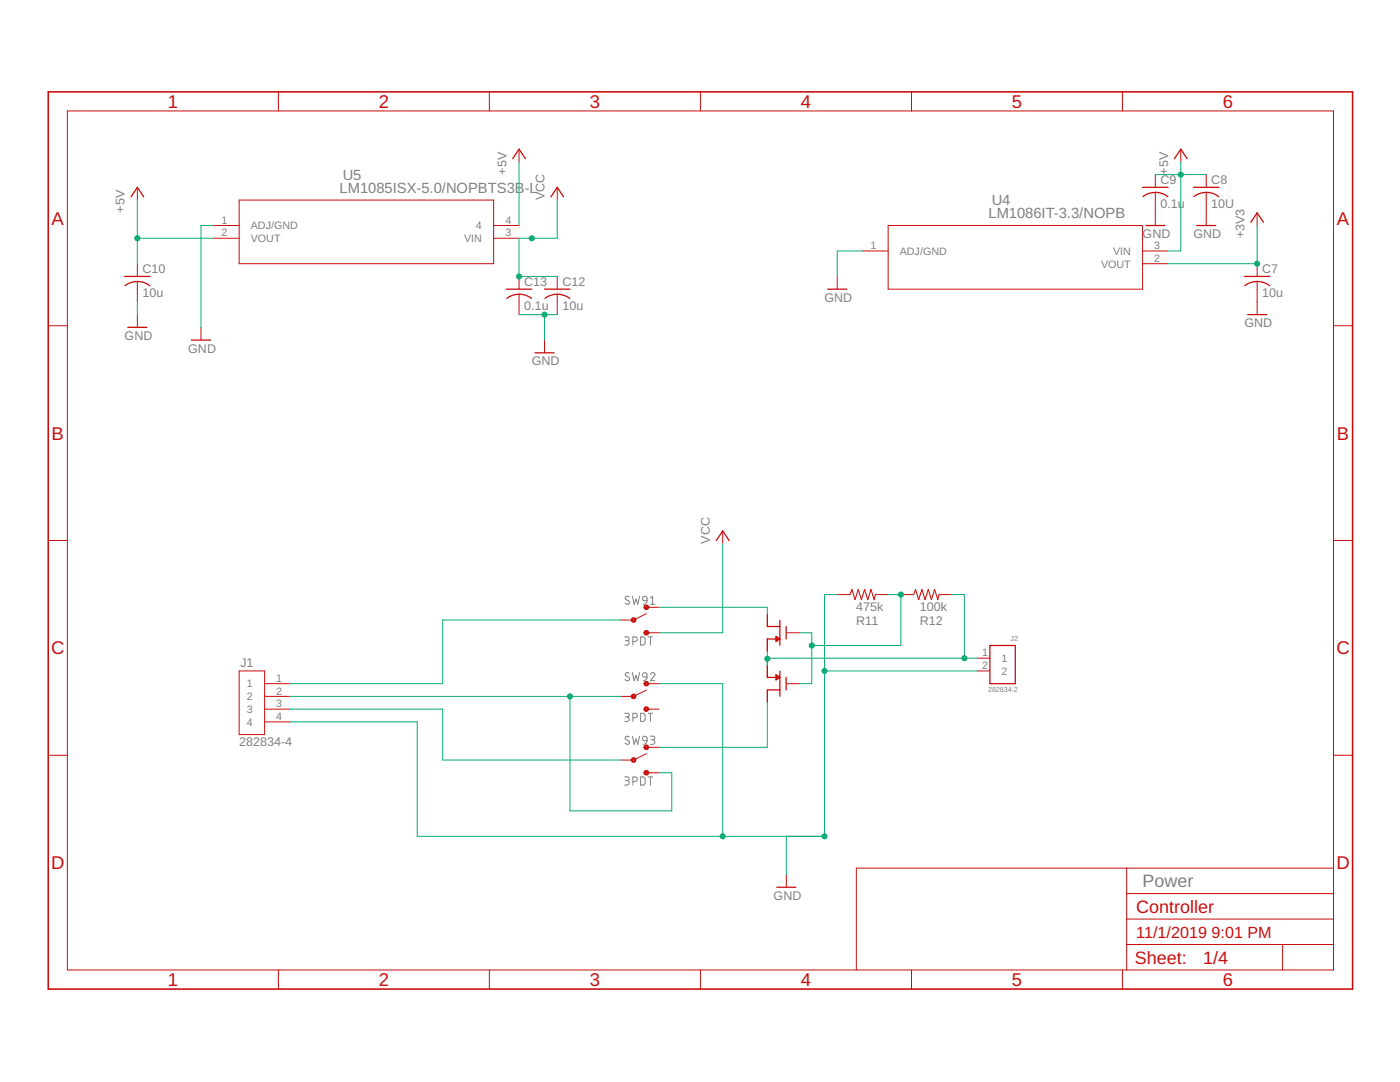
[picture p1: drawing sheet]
<svg xmlns="http://www.w3.org/2000/svg" width="279mm" height="216mm" viewBox="0 0 279 216" stroke-linecap="round" stroke-linejoin="round" font-family="sans-serif">
<g fill="none" stroke="#808080" stroke-width=".2">
<path d="M125.6 119.1a.42 .42 0 0 0-.6-.1 .42 .42 0 0 0-.1 .6l.6 .3a.4 .4 0 0 1 0 .6 .4 .4 0 0 1-.6 0l-.2-.1M126.2 119l.4 1.6 .3-1.1 .4 1.1 .3-1.6M128.4 119.1l.3-.1 .3 .1 .1 .8-.8-.1-.1-.4zM129.1 119.9l-.3 .6-.4 .1M129.8 119.3l.4-.3v1.6M124.7 127.1h.5a.37 .37 0 0 1 .4 .4 .37 .37 0 0 1-.4 .3h-.4M125.1 127.8a.44 .44 0 0 1 .5 .5 .44 .44 0 0 1-.5 .4h-.4M125.6 134.3l-.2-.1a.38 .38 0 0 0-.5 .2 .38 .38 0 0 0 .1 .5l.5 .2a.4 .4 0 0 1 0 .7 .4 .4 0 0 1-.6-.1l-.2-.1M126.2 134.2l.4 1.6 .3-1.1 .4 1.1 .3-1.6M126.3 128h.5a.46 .46 0 0 0 .4-.5 .46 .46 0 0 0-.4-.4h-.5v1.6M127.8 127.1h.7l.2 .3 .1 .9-.3 .4h-.7zM128.4 134.3l.3-.1 .3 .1 .1 .8-.8-.1-.1-.3z"/>
<path d="M129.1 135.1l-.3 .6-.4 .1M129.3 127.1h1M129.8 134.6a.44 .44 0 0 1 .6-.4 .44 .44 0 0 1 .2 .7l-.8 .9h.9M129.8 120.6h.9M129.8 127.1v1.6M124.7 142.3h.5a.36 .36 0 0 1 .4 .4 .36 .36 0 0 1-.4 .3h-.4M124.7 155h.5a.36 .36 0 0 1 .4 .4 .36 .36 0 0 1-.4 .3h-.4M125.1 143a.46 .46 0 0 1 .5 .5 .46 .46 0 0 1-.5 .5h-.4M125.1 155.7a.46 .46 0 0 1 .5 .5 .46 .46 0 0 1-.5 .5h-.4M125.6 147l-.2-.1a.38 .38 0 0 0-.5 .2 .38 .38 0 0 0 .1 .5l.5 .2a.4 .4 0 0 1 0 .7 .4 .4 0 0 1-.6-.1l-.2-.1M126.2 146.9l.4 1.6 .3-1.1 .4 1.1 .3-1.6M126.3 143.2h.5a.46 .46 0 0 0 .4-.4 .46 .46 0 0 0-.4-.5h-.5v1.7"/>
<path d="M126.3 155.9h.5a.46 .46 0 0 0 .4-.4 .46 .46 0 0 0-.4-.5h-.5v1.7M127.8 142.3l.7 .1 .2 .2a1.33 1.33 0 0 1-.1 1.2l-.8 .2zM127.8 155l.8 .2a1.33 1.33 0 0 1 .1 1.2l-.2 .2-.7 .1zM128.4 147l.3-.1 .3 .1 .1 .8-.8-.1-.1-.3zM129.1 147.8l-.1 .4-.6 .3M129.3 142.3h1M129.3 155h1M129.8 146.9h.5a.36 .36 0 0 1 .4 .4 .36 .36 0 0 1-.4 .3h-.3M129.8 142.3v1.7M129.8 155v1.7M130.2 147.6a.46 .46 0 0 1 .5 .5 .46 .46 0 0 1-.5 .4h-.4"/>
</g>
<g fill="none" stroke="#c90d0c" stroke-width=".2">
<path d="M55.6 18.3v3.8M97.7 18.3v3.8M139.8 18.3v3.8M181.9 18.3v3.8M224 18.3v3.8M13.4 22.1h252.7v171.4h-252.7zM27.4 37.4v2.5M47.7 39.9h50.8v12.7h-50.8zM103.6 29.8v2.5M111.2 37.4v2.5M230.6 34.8v2.6M230.6 38.4v6.6"/>
<path d="M235.6 29.8v2.5M240.7 34.8v2.6M240.7 38.4v6.6M27.4 52.6v2.6M27.4 56.2v4M42.7 45h5M42.7 47.5h5M98.5 45h5.1M98.5 47.5h5.1M103.6 55.2v2.5M103.6 58.7v4.1M111.2 55.2v2.5"/>
<path d="M111.2 58.7v4.1M167.1 55.2v2.5M172.2 50.1h5M177.2 45h50.8v12.7h-50.8zM228 50.1h5.1M228 52.6h5.1M250.9 42.5v2.5M250.9 52.6v2.6M250.9 56.2v6.6M9.6 65h3.8M27.4 62.8v2.5M40.1 65.3v2.6"/>
<path d="M108.7 67.9v2.5M266.1 65h3.8M9.6 107.8h3.8M144.2 105.9v2.6M167.1 118.6h2.5M174.7 118.6h2.5M179.8 118.6h2.5M187.4 118.6h2.5M266.1 107.8h3.8M47.7 133.9h5.1v12.7h-5.1zM52.8 136.4h5.1M52.8 139h5.1"/>
<path d="M129 122.4l-2.6 1.3h-2.5M129 126.3h2.5M129 121.2h2.5M129 137.7l-2.6 1.3h-2.5M129 136.4h2.5M153.1 127.4v2.6M153.1 132.7v2.6M157 126.3h2.6M157 136.4h2.6M195 133.9h2.5M195 131.3h2.5M9.6 150.7h3.8"/>
<path d="M52.8 141.5h5.1M52.8 144h5.1M129 141.5h2.5M129 150.4l-2.6 1.3h-2.5M129 154.2h2.5M129 149.1h2.5M266.1 150.7h3.8M156.9 174.5v2.5M224.9 173.2v20.3M224.9 178.3h41.2M266.1 173.2h-95.2v20.3M55.6 193.5v3.9"/>
<path d="M97.7 193.5v3.9M139.8 193.5v3.9M181.9 193.5v3.9M224 193.5v3.9M224.9 188.5h41.2M224.9 183.4h41.2M256 188.5v5"/>
</g>
<path d="M9.6 18.3h260.3v179.1h-260.3z" fill="none" stroke="#c90d0c" stroke-width=".32"/>
<g fill="none" stroke="#c90d0c" stroke-width=".25">
<path d="M26.1 39.3l1.3-1.9 1.3 1.9M102.3 31.7l1.3-1.9 1.3 1.9M109.9 39.3l1.3-1.9 1.3 1.9M228 37.4h5.1M230.6 38.4l1.5 .3 1 .5M230.6 38.4l-1.6 .3-.9 .5M234.4 31.7l1.2-1.9 1.3 1.9M238.2 37.4h5.1M240.7 38.4l1.6 .3 .9 .5M240.7 38.4l-1.5 .3-.9 .5M24.9 55.2h5.1M24.9 57a4 4 0 0 1 5 0"/>
<path d="M101 57.7h5.1M103.6 58.7l1.6 .3 .9 .5M103.6 58.7l-1.6 .3-.9 .5M108.7 57.7h5M111.2 58.7l1.6 .3 .9 .5M111.2 58.7l-1.5 .3-.9 .5M165.2 57.7h3.8M228.7 45h3.8M238.8 45h3.8M248.3 55.2h5.1M248.4 57a4.1 4.1 0 0 1 5 0M249.6 44.4l1.3-1.9 1.3 1.9"/>
<path d="M25.5 65.3h3.8M38.2 67.9h3.8M106.8 70.4h3.8M249 62.8h3.8M143 107.8l1.2-1.9 1.3 1.9M153.1 122.5v2.5h2.5M153.1 132.7v2.5h2.5M154.9 127l.7 .5-.7 .5zM154.9 134.7l.7 .5-.7 .5zM154.9 127.8h.3M154.9 127.6h.6M154.9 127.4h.5"/>
<path d="M154.9 127.1h.2M154.9 135.6h.1M154.9 135.4h.4M154.9 134.9h.4M154.9 134.7h.1M155.6 123.8v5M155.6 133.9v5M155.6 127.5h-2.5v2.5M155.6 137.7h-2.5v2.5M156.9 125v2.5M156.9 135.2v2.5M197.5 128.8h5.1v7.6h-5.1z"/>
<path d="M155 177h3.8"/>
</g>
<g fill="#c90d0c" stroke="#c90d0c" stroke-width=".2">
<path d="M128.7 120.8a.47 .47 0 0 1 .7 .2 .47 .47 0 0 1-.3 .6 .47 .47 0 0 1-.6-.4h.2a.26 .26 0 0 1 .4-.3 .26 .26 0 0 1 .1 .5 .26 .26 0 0 1-.4-.1l-.3-.1z" fill-rule="evenodd"/>
<path d="M128.7 125.9a.47 .47 0 0 1 .7 .2 .47 .47 0 0 1-.3 .6 .47 .47 0 0 1-.6-.4h.2a.26 .26 0 0 1 .4-.3 .26 .26 0 0 1 .1 .4 .26 .26 0 0 1-.4 0l-.3-.1z" fill-rule="evenodd"/>
<path d="M126.2 123.4a.47 .47 0 0 1 .7 .1 .47 .47 0 0 1-.3 .7 .47 .47 0 0 1-.6-.5h.2a.26 .26 0 0 1 .4-.2 .26 .26 0 0 1 0 .4 .26 .26 0 0 1-.4-.1l-.2-.1z" fill-rule="evenodd"/>
<path d="M128.7 136.1a.47 .47 0 0 1 .7 .1 .47 .47 0 0 1-.3 .7 .47 .47 0 0 1-.6-.5h.2a.26 .26 0 0 1 .4-.2 .26 .26 0 0 1 .1 .4 .26 .26 0 0 1-.4-.1l-.3-.1z" fill-rule="evenodd"/>
<path d="M128.7 141.1a.47 .47 0 0 1 .7 .2 .47 .47 0 0 1-.3 .7 .47 .47 0 0 1-.6-.5h.2a.26 .26 0 0 1 .4-.2 .26 .26 0 0 1 .1 .4 .26 .26 0 0 1-.4-.1l-.3-.1z" fill-rule="evenodd"/>
<path d="M126.2 138.6a.47 .47 0 0 1 .7 .2 .47 .47 0 0 1-.3 .6 .47 .47 0 0 1-.6-.4h.2a.26 .26 0 0 1 .4-.3 .26 .26 0 0 1 0 .4 .26 .26 0 0 1-.4 0l-.2-.1z" fill-rule="evenodd"/>
<path d="M128.7 148.8a.47 .47 0 0 1 .7 .1 .47 .47 0 0 1-.3 .7 .47 .47 0 0 1-.6-.5h.2a.26 .26 0 0 1 .4-.2 .26 .26 0 0 1 .1 .4 .26 .26 0 0 1-.4-.1l-.3-.1z" fill-rule="evenodd"/>
<path d="M128.7 153.8a.47 .47 0 0 1 .7 .2 .47 .47 0 0 1-.3 .7 .47 .47 0 0 1-.6-.5h.2a.26 .26 0 0 1 .4-.2 .26 .26 0 0 1 .1 .4 .26 .26 0 0 1-.4-.1l-.3-.1z" fill-rule="evenodd"/>
<path d="M126.2 151.3a.47 .47 0 0 1 .7 .2 .47 .47 0 0 1-.3 .6 .47 .47 0 0 1-.6-.4h.2a.26 .26 0 0 1 .4-.3 .26 .26 0 0 1 0 .4 .26 .26 0 0 1-.4 0l-.2-.1z" fill-rule="evenodd"/>
</g>
<path d="M169.6 118.6l.4-1 .6 2.1 .7-2.1 .6 2.1 .7-2.1 .6 2.1 .6-2.1 .7 2.1 .2-1.1M182.3 118.6l.4-1 .6 2.1 .7-2.1 .6 2.1 .7-2.1 .6 2.1 .6-2.1 .7 2.1 .2-1.1" fill="none" stroke="#c90d0c" stroke-width=".21"/>
<g fill="none" stroke="#0dab76" stroke-width=".2">
<path d="M27.4 39.9v12.7M103.6 32.3v12.7M111.2 39.9v7.6h-7.6v7.7h7.6M230.6 34.8h10.1M235.6 32.3v17.8h-2.5M27.4 47.5h15.3M42.7 45h-2.6v20.3M172.2 50.1h-5.1v5.1M250.9 45v7.6h-17.8M27.4 60.2v2.6M103.6 62.8h7.6M108.7 62.8v5.1"/>
<path d="M144.2 108.5v17.8h-12.7M167.1 118.6h-2.6v48.3h-81.2v-22.9h-25.4M177.2 118.6h2.6v10.2h-17.8M189.9 118.6h2.6v12.7M57.9 139h66M113.7 139v22.8h20.4v-7.6h-2.6M123.9 123.7h-35.6v12.7h-30.4M131.5 136.4h12.7v30.5M131.5 121.2h21.6v1.3M153.1 131.3h41.9M153.1 132.7h.1M153.1 130v2.7"/>
<path d="M159.6 126.3h2.4v10.1h-2.4M164.5 133.9h30.5M57.9 141.5h30.4v10.2h35.6M153.1 140.1v9h-21.6M156.9 166.9v7.6"/>
</g>
<g fill="#0dab76" stroke="#0dab76" stroke-width=".2">
<circle cx="108.7" cy="62.8" r=".51"/>
<circle cx="144.2" cy="166.9" r=".51"/>
<circle cx="164.5" cy="166.9" r=".51"/>
<circle cx="164.5" cy="133.9" r=".51"/>
<circle cx="235.6" cy="34.8" r=".51"/>
<circle cx="27.4" cy="47.5" r=".51"/>
<circle cx="250.9" cy="52.6" r=".51"/>
<circle cx="113.7" cy="139" r=".51"/>
<circle cx="153.1" cy="131.4" r=".51"/>
<circle cx="192.5" cy="131.3" r=".51"/>
<circle cx="103.6" cy="55.2" r=".51"/>
<circle cx="106.1" cy="47.5" r=".51"/>
<circle cx="179.8" cy="118.6" r=".51"/>
<circle cx="162" cy="128.8" r=".51"/>
</g>
<g font-size="3.7" fill="#c90d0c">
<text x="33.5" y="21.5">1</text>
<text x="75.6" y="21.5">2</text>
<text x="117.7" y="21.5">3</text>
<text x="159.8" y="21.5">4</text>
<text x="201.9" y="21.5">5</text>
<text x="244.1" y="21.5">6</text>
<text x="10.3" y="44.9">A</text>
<text x="266.8" y="44.9">A</text>
<text x="10.3" y="87.7">B</text>
<text x="266.8" y="87.7">B</text>
<text x="10.2" y="130.6">C</text>
<text x="266.7" y="130.6">C</text>
<text x="10.2" y="173.4">D</text>
<text x="266.7" y="173.4">D</text>
<text x="33.5" y="196.7">1</text>
<text x="75.6" y="196.7">2</text>
<text x="117.7" y="196.7">3</text>
<text x="159.8" y="196.7">4</text>
<text x="201.9" y="196.7">5</text>
<text x="244.1" y="196.7">6</text>
</g>
<text font-size="3.6" fill="#808080" x="228" y="177">Power</text>
<g font-size="3.6" fill="#c90d0c">
<text x="226.8" y="182.1">Controller</text>
<text x="226.5" y="192.4">Sheet:</text>
<text x="240.1" y="192.3">1/4</text>
</g>
<g font-size="3.2" fill="#c90d0c">
<text x="226.8" y="187.2">11/1/2019</text>
<text x="241.8" y="187.2">9:01 PM</text>
</g>
<g font-size="2.9" fill="#808080">
<text x="68.4" y="35.9">U5</text>
<text x="67.8" y="38.4">LM1085ISX-5.0/NOPBTS3B-L</text>
<text x="197.9" y="41">U4</text>
<text x="197.3" y="43.5">LM1086IT-3.3/NOPB</text>
</g>
<g font-size="2.5" fill="#808080">
<text x="101.1" y="34.8" transform="rotate(-90 101.1 34.8)">+5V</text>
<text x="233.1" y="34.8" transform="rotate(-90 233.1 34.8)">+5V</text>
<text x="108.7" y="39.9" transform="rotate(-90 108.7 39.9)">VCC</text>
<text x="231.6" y="41.6">0.1u</text>
<text x="231.6" y="36.7">C9</text>
<text x="241.7" y="41.6">10U</text>
<text x="241.7" y="36.7">C8</text>
<text x="24.9" y="42.5" transform="rotate(-90 24.9 42.5)">+5V</text>
<text x="228" y="47.5">GND</text>
<text x="238.2" y="47.5">GND</text>
<text x="248.3" y="47.5" transform="rotate(-90 248.3 47.5)">+3V3</text>
<text x="28.4" y="59.3">10u</text>
<text x="28.4" y="54.5">C10</text>
<text x="104.6" y="57.1">C13</text>
<text x="112.2" y="57.1">C12</text>
<text x="251.9" y="59.3">10u</text>
<text x="251.9" y="54.5">C7</text>
<text x="104.6" y="61.9">0.1u</text>
<text x="112.2" y="61.9">10u</text>
<text x="164.5" y="60.2">GND</text>
<text x="248.3" y="65.3">GND</text>
<text x="24.9" y="67.9">GND</text>
<text x="37.6" y="70.4">GND</text>
<text x="106.1" y="72.9">GND</text>
<text x="141.7" y="108.5" transform="rotate(-90 141.7 108.5)">VCC</text>
<text x="170.9" y="121.9">475k</text>
<text x="170.9" y="124.8">R11</text>
<text x="183.6" y="121.9">100k</text>
<text x="183.6" y="124.8">R12</text>
<text x="48" y="133.1">J1</text>
<text x="47.7" y="148.9">282834-4</text>
<text x="154.4" y="179.6">GND</text>
</g>
<g font-size="2.1" fill="#808080">
<text x="44.2" y="44.6">1</text>
<text x="44.2" y="47.2">2</text>
<text x="50.1" y="45.8">ADJ/GND</text>
<text x="95" y="45.8">4</text>
<text x="100.9" y="47.2">3</text>
<text x="100.9" y="44.6">4</text>
<text x="50.1" y="48.3">VOUT</text>
<text x="92.6" y="48.3">VIN</text>
<text x="173.7" y="49.7">1</text>
<text x="179.6" y="50.8">ADJ/GND</text>
<text x="219.7" y="53.4">VOUT</text>
<text x="222.1" y="50.8">VIN</text>
<text x="230.4" y="52.3">2</text>
<text x="230.4" y="49.7">3</text>
<text x="196" y="131">1</text>
<text x="49.3" y="137.2">1</text>
<text x="55.1" y="136.1">1</text>
<text x="196" y="133.5">2</text>
<text x="199.9" y="132.1">1</text>
<text x="199.9" y="134.6">2</text>
<text x="49.3" y="139.7">2</text>
<text x="49.3" y="142.3">3</text>
<text x="55.1" y="138.6">2</text>
<text x="55.1" y="141.1">3</text>
<text x="55.1" y="143.7">4</text>
<text x="49.3" y="144.8">4</text>
</g>
<g font-size="1.4" fill="#808080">
<text x="201.6" y="127.9">J2</text>
<text x="197.2" y="138.1">282834-2</text>
</g>
</svg>
